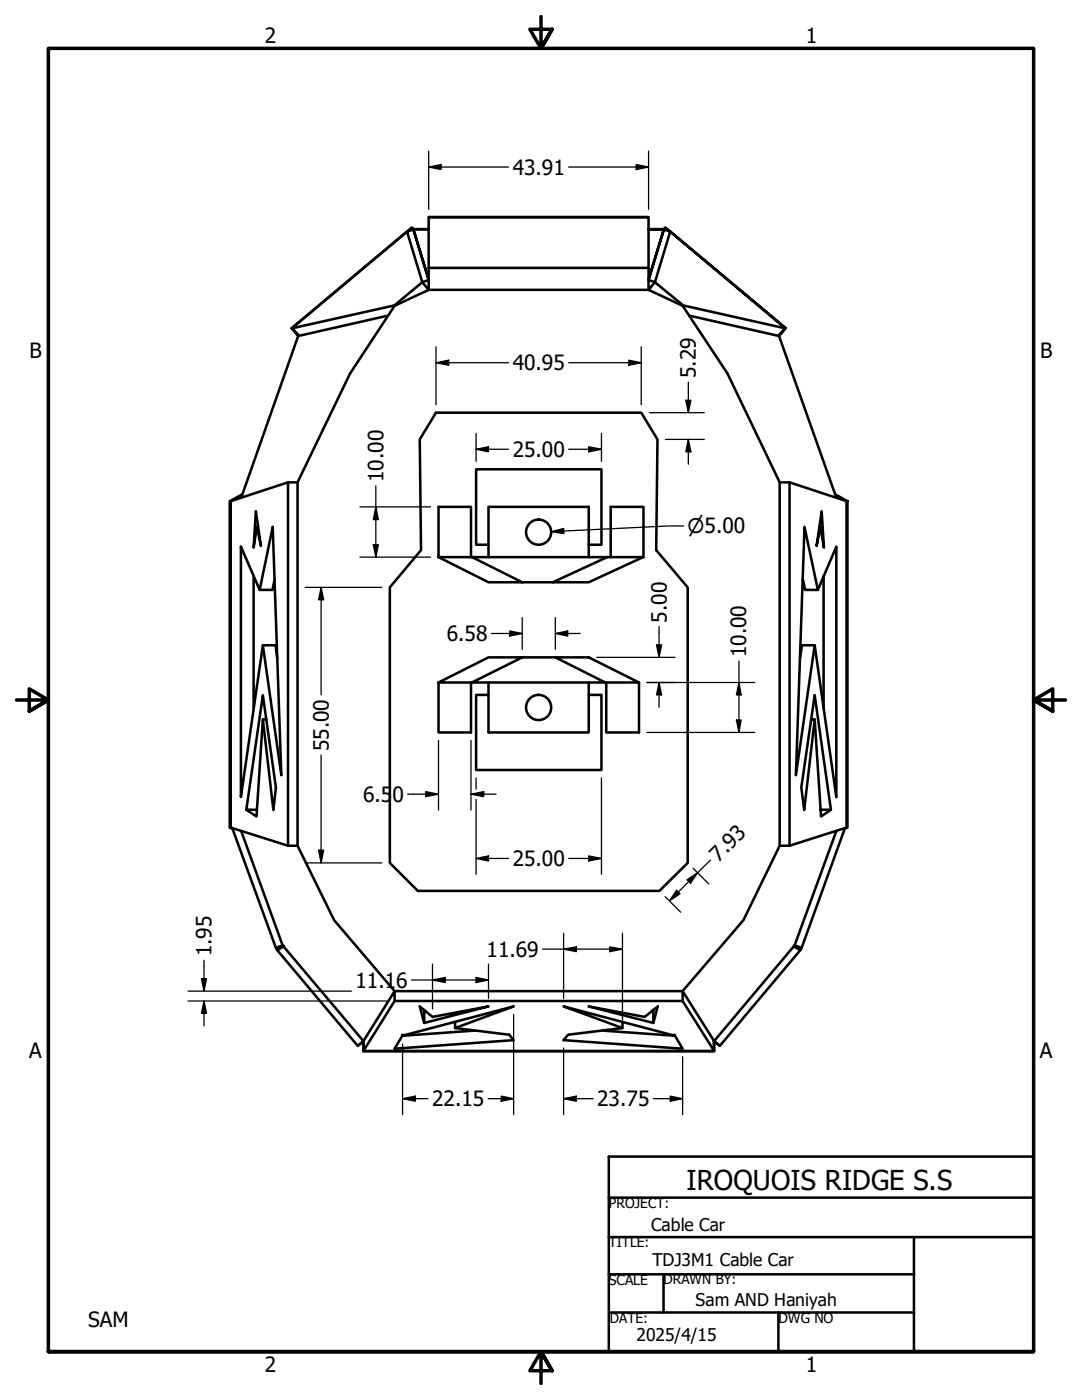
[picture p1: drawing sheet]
<svg xmlns="http://www.w3.org/2000/svg" width="216mm" height="279mm" viewBox="0 0 216 279" stroke-linecap="round" stroke-linejoin="round" font-family="sans-serif">
<!-- layer: Visible (ANSI) -->
<g fill="none" stroke="#000" stroke-width=".51">
<path d="M81.2 46.2l-23 19.3M82.5 45.8l3 10-3-10-1.3 .4 3.1 10.1 1.2-.4M82.5 45.7l-.3-.3-24 20.1M82.5 45.8h3M82.5 45.7v.1M82.5 45.7h3M85.5 55.9v-12.5h43.9v12.5M85.5 55.9v1.9l-1.2-1.5-5.6 4.7M85.5 53.5h43.9M85.7 43.4h43.6M129.4 55.9v1.9l1.3-1.5 5.6 4.7M129.4 45.7h3.1l-3.1 .1"/>
<path d="M132.5 45.8l-3.1 10zM132.5 45.8l1.2 .4-3 10.1-1.3-.4M132.5 45.7l.3-.3 24 20.1-1.4 1.6-.1-.2 1.4-1.4-23-19.3M58.2 65.5l1.4 1.4-.1 .2zM58.2 65.5l20.5-4.5 6.8-3.2h43.9l6.8 3.2 20.5 4.5M59.5 67.1l-11.4 32.2M77.4 63l-17.9 4.1M78.7 61l-8.9 13.5-10.4 21.8M136.2 61l9 13.5 10.4 21.8M137.5 63l17.9 4.1 11.5 32.2M48.4 98.6l-2.5 1.4M57.5 96.3v72.5"/>
<path d="M59.4 96.3h-1.9l-11.5 3.7M59.4 96.3v72.5h-1.9l-11.5-3.6M87 82.4h41l3.2 5.3-.3 22.1 6.3 7.4v55l-5.6 5.6h-48.2l-5.6-5.6v-55l6.2-7.4-.2-22.1zM155.6 96.3h1.9l11.4 3.7M155.6 96.3v72.5h1.9l11.4-3.6M157.5 96.3v72.5M166.6 98.6l2.4 1.4M45.8 100h.2v65.2h-.2zM50.6 115v26.4M51.2 105.2l.9 3.8-1-7-.5 7.3 .6-4.1h.3M51.8 117.7l-3.7-8.6v50l4.4-30.3h2.5l.3 2.5M54.8 115.6l-.4 2.1h-2.6l2.6-12.5 1.7 49.5-3.6-25.9"/>
<path d="M87.5 111.2v-10h6.5v10M87.5 111.2l10 5h6.7l-10-5h27M87.5 111.2h6.7M97.5 111.2v-10h20v10M97.5 108.7h-2.5v-15h25v15h-2.5M104.2 116.2h6.1M121.2 111.2l-10.9 5h7.2l10.8-5M121.2 111.2h7.1M121.9 111.2v-10h6.5l-.1 10M160.2 115.6l.5 2.1h2.5l-2.7-12.5-1.7 49.5 3.8-25.9h-2.6l-.4 2.5M163.2 117.7l3.7-8.6v50l-4.3-30.3M163.5 105.2h.2l-.8 3.8 1.1-7 .4 7.3-.7-4.1"/>
<path d="M164.3 115v26.4M168.9 100h.2v65.2h-.2zM87.5 136.2v10h6.5v-10M87.5 136.2l10-5h6.7l-10 5zM94.2 136.2h26.6M97.5 136.2v10h20v-10M97.5 138.7h-2.5v15h25v-15h-2.5M104.2 131.2h6.6M110.8 131.2h6.7l10 5h-6.7zM121 136.2v10h6.5v-10M52.5 143.6l2 18.1 .6-4.5-2.6-18.5-3.4 22.9h2.1M53.1 143.6h-.6l-1.3 19.3-2.1-1.3"/>
<path d="M161.9 143.6h.7l-2.1 18.1-.6-4.5 2.7-18.5 3.2 22.9M162.6 143.6l1.2 19.3 2-1.3h-2.1M46 165.2l.4 .2M46.4 165.3l8.7 23.9M48.1 165.9l8.3 22.8M59.4 168.8l7.3 14.8 12 14.2h57.5l12.1-14.2 7.3-14.8M166.9 165.9l-8.3 22.8-16.1 19.1M168.6 165.3l-8.6 23.9M169 165.2l-.4 .2M56.4 188.7l-1.3 .5 .2 .4 1.3-.8-.1-.1 .1 .1-1.3 .8 16.1 19.1 1.1-.9M56.4 188.7l16.1 19.1M78.7 199.8h57.5l6.3 9.9v-1.9"/>
<path d="M136.2 199.8v-2l6.3 10M158.6 188.7l1.4 .5-.3 .4-1.3-.8 .1-.1-.1 .1 1.3 .8-16.1 19.1-1.1-.9M72.5 207.8l6.2-10v2l-6.2 9.9v-1.9v2h70v-2M72.5 207.8l-1.1 .9M72.5 209.7h70M84.6 201.5v.2M84.8 201.7h-.2v2.5l-.8-3.3 2.5 2 11.2-2-12.9 3.3M90.8 205.2l10.8 1.3 .9 1.1-23.8 1.7 1.6-2.7M90.8 204v1.2l11.7-4.3-22.2 5.8M94.7 205.7l-14.2 1M120.2 205.7l14.3 1M124.2 204v1.2l-11.7-4.3 22.1 5.8v-.1"/>
<path d="M124.2 205.2l-10.9 1.3-.8 1.1 23.7 1.7-1.6-2.8 .1 .2M130.2 201.7h.2M130.4 201.5v2.7l-12.9-3.3 11.2 2 2.6-2-.9 3.3M142.5 207.8l1.1 .9"/>
<circle cx="107.5" cy="106.2" r="2.51"/>
<circle cx="107.5" cy="141.2" r="2.51"/>
</g>
<g fill="#000">
<circle cx="46" cy="100" r=".25"/>
<circle cx="168.9" cy="100" r=".25"/>
</g>
<!-- layer: Border (ANSI) -->
<path d="M107.9 3.3v6.4l-2.2-3.9h4.5l-2.3 3.9 2.3-3.9M3.3 139.7h6.4l-3.9-2.2v4.4l3.9-2.2-3.9 2.2M212.6 139.7h-6.4l3.9-2.2v4.4l-3.9-2.2 3.9 2.2M9.7 269.7v-260h196.5v260h-196.5h196.5M110.2 273.6l-2.3-3.9 2.3 3.9h-4.5l2.2-3.9v6.4" fill="none" stroke="#000" stroke-width=".7"/>
<!-- layer: Title (ANSI) -->
<path d="M121.5 239h84.7M121.5 246.9h84.7M121.5 254.3h60.9M132.4 254.3v7.6M182.4 246.9v22.8M121.4 269.7h84.8v-38.9h-84.7v38.9M121.7 261.9h60.7M155.3 261.9v7.8" fill="none" stroke="#000" stroke-width=".51"/>
<!-- layer: Dimension (ANSI) -->
<g fill="none" stroke="#000" stroke-width=".25">
<path d="M85.5 33.3l2.5-.5v1zM85.5 33.3h16M85.5 30.2v11.6M113.5 33.3h15.9M126.9 32.8l2.5 .5-2.5 .5zM129.4 30.2v11.6M87 72.4l2.5-.5v1zM87 72.4h14.5M87 69.2v11.6M113.5 72.4h14.5M125.5 71.9l2.5 .5-2.5 .5zM128 69.2v11.6"/>
<path d="M136.8 79.9h1.1l-.5 2.5zM137.4 76.3v6.1M75 97v14.2M95 89.7l2.5-.5v1zM95 89.7h6.5M95 86.5v5.6M113.5 89.7h6.5M117.5 89.2l2.5 .5-2.5 .5zM120 86.5v5.6M129.5 82.4h11M132.8 87.7h7.7M137.4 87.7l.5 2.5h-1.1z"/>
<path d="M137.4 87.7v4.9M60.9 117.2h15.3M64.1 117.2l.5 2.5h-1zM64.1 117.2v21.5M71.8 101.2h14.1M71.8 111.2h14.1M74.5 108.7h1l-.5 2.5zM75 101.2l.5 2.5h-1zM110 106.1l2.5-.6v1zM136.4 105h-3l-23.4 1.1M98 126.4h6.2M101.7 125.9l2.5 .5-2.5 .5z"/>
<path d="M104.2 123.3v6.3M110.8 126.4l2.5-.5v1zM110.8 126.4h5M110.8 123.3v6.3M119.1 131.2h15.6M129.1 136.2h21.5M131 128.7h1l-.5 2.5zM131.5 136.2l.5 2.5h-1zM131.5 125v6.2M131.5 136.2v5M147.4 136.2l.5 2.5h-1zM147.4 132v14.2"/>
<path d="M64.1 150.7v21.5M81.3 158.5h6.2M85 158l2.5 .5-2.5 .5zM87.5 147.8v13.9M94 158.5l2.5-.5v1zM94 158.5h5M94 147.8v13.9M95 155.3v2.2M95 159.5v15M120 155.3v19.2M129.1 146.2h21.5M146.9 143.7h1l-.5 2.5z"/>
<path d="M60.9 172.2h15.3M63.6 169.7h1l-.5 2.5zM95 171.3l2.5-.5v1zM95 171.3h6.5M113.5 171.3h6.5M117.5 170.8l2.5 .5-2.5 .5zM132.7 178.9l3.1 3.2M135 177.7l.7 .7-2.1 1.4zM137.1 175.6l2.1-1.4-1.4 2.1zM138.3 173.3l3.1 3.1M141.8 171.6l-8.2 8.2M37.5 199.8h39.7"/>
<path d="M37.5 197.8h32.6M40.2 195.3h1l-.5 2.5zM40.7 199.8l.5 2.4h-1zM40.7 191.6v6.2M40.7 199.8v4.9M82.1 195.6h15.4M86.3 195.6l2.5-.5v1zM86.3 192.4v9M95 195.1l2.5 .5-2.5 .5zM97.5 192.4v6.9M108.3 189.4h15.9M112.5 189.4l2.5-.4v.9z"/>
<path d="M112.5 186.2v13.1M121.7 189l2.5 .4-2.5 .5zM124.2 186.2v17.4M80.3 219.3l2.6-.5v1zM80.3 219.3h5.1M80.3 208.3v14.1M97.4 219.3h5.1M100 218.8l2.5 .5-2.5 .5zM102.5 202.4v20M112.5 219.3l2.5-.5v1zM112.5 219.3h5.9M112.5 209.2v13.2"/>
<path d="M130.4 219.3h5.8M133.7 218.8l2.5 .5-2.5 .5zM136.2 210.9v11.5"/>
</g>
<g fill="#000">
<path d="M85.5 33.3l2.5-.5v1zM126.9 32.8l2.5 .5-2.5 .5zM87 72.4l2.5-.5v1zM125.5 71.9l2.5 .5-2.5 .5zM136.8 79.9h1.1l-.5 2.5zM95 89.7l2.5-.5v1zM117.5 89.2l2.5 .5-2.5 .5zM137.4 87.7l.5 2.5h-1.1zM64.1 117.2l.5 2.5h-1zM74.5 108.7h1l-.5 2.5zM75 101.2l.5 2.5h-1zM110 106.1l2.5-.6v1z"/>
<path d="M101.7 125.9l2.5 .5-2.5 .5zM110.8 126.4l2.5-.5v1zM131 128.7h1l-.5 2.5zM131.5 136.2l.5 2.5h-1zM147.4 136.2l.5 2.5h-1zM85 158l2.5 .5-2.5 .5zM94 158.5l2.5-.5v1zM146.9 143.7h1l-.5 2.5zM63.6 169.7h1l-.5 2.5zM95 171.3l2.5-.5v1zM117.5 170.8l2.5 .5-2.5 .5zM135 177.7l.7 .7-2.1 1.4z"/>
<path d="M137.1 175.6l2.1-1.4-1.4 2.1zM40.2 195.3h1l-.5 2.5zM86.3 195.6l2.5-.5v1zM95 195.1l2.5 .5-2.5 .5zM112.5 189.4l2.5-.4v.9zM121.7 189l2.5 .4-2.5 .5zM40.7 199.8l.5 2.4h-1zM80.3 219.3l2.6-.5v1zM100 218.8l2.5 .5-2.5 .5zM112.5 219.3l2.5-.5v1zM133.7 218.8l2.5 .5-2.5 .5z"/>
</g>
<text font-size="5.5" x="137" y="237.4">IROQUOIS RIDGE S.S</text>
<g font-size="4.2">
<text x="52.8" y="8.6">2</text>
<text x="160.8" y="8.6">1</text>
<text x="102.3" y="34.9">43.91</text>
<text x="5.9" y="71.4">B</text>
<text x="207.6" y="71.4">B</text>
<text x="102.3" y="73.9">40.95</text>
<text x="138.9" y="75.4" transform="rotate(-90 138.9 75.4)">5.29</text>
<text x="102.3" y="91.2">25.00</text>
<text x="76.5" y="96.2" transform="rotate(-90 76.5 96.2)">10.00</text>
<text x="133" y="124.3" transform="rotate(-90 133 124.3)">5.00</text>
<text x="89.2" y="128">6.58</text>
<text x="148.9" y="131.2" transform="rotate(-90 148.9 131.2)">10.00</text>
<text x="65.6" y="149.9" transform="rotate(-90 65.6 149.9)">55.00</text>
<text x="72.5" y="160">6.5</text>
<text x="78.3" y="160">0</text>
<text x="102.3" y="172.8">25.00</text>
<text x="143.4" y="172.1" transform="rotate(-45 143.4 172.1)">7.93</text>
<text x="42.2" y="190.9" transform="rotate(-90 42.2 190.9)">1.95</text>
<text x="97.1" y="190.9">11.69</text>
<text x="70.9" y="197.1">11.16</text>
<text x="5.8" y="211.1">A</text>
<text x="207.5" y="211.1">A</text>
<text x="86.2" y="220.8">22.15</text>
<text x="119.1" y="220.8">23.75</text>
<text x="17.6" y="264.9">SAM</text>
<text x="52.8" y="273.8">2</text>
<text x="160.8" y="273.8">1</text>
</g>
<text font-size="3.9" x="137.2" y="106.4">⌀5.00</text>
<g font-size="3.5">
<text x="129.9" y="245.7">Cable Car</text>
<text x="130.2" y="252.7">TDJ3M1 Cable Car</text>
<text x="138.8" y="260.7">Sam AND Haniyah</text>
<text x="127" y="267.7">2025/4/15</text>
</g>
<g font-size="2.8">
<text x="121.5" y="256.3">SCALE</text>
<text x="155.3" y="264">DWG NO</text>
</g>
<g font-size="2.7">
<text x="121.5" y="241.1">PROJECT:</text>
<text x="121.5" y="248.9">TITLE:</text>
<text x="132.4" y="256.3">DRAWN BY:</text>
<text x="121.7" y="264">DATE:</text>
</g>
</svg>
